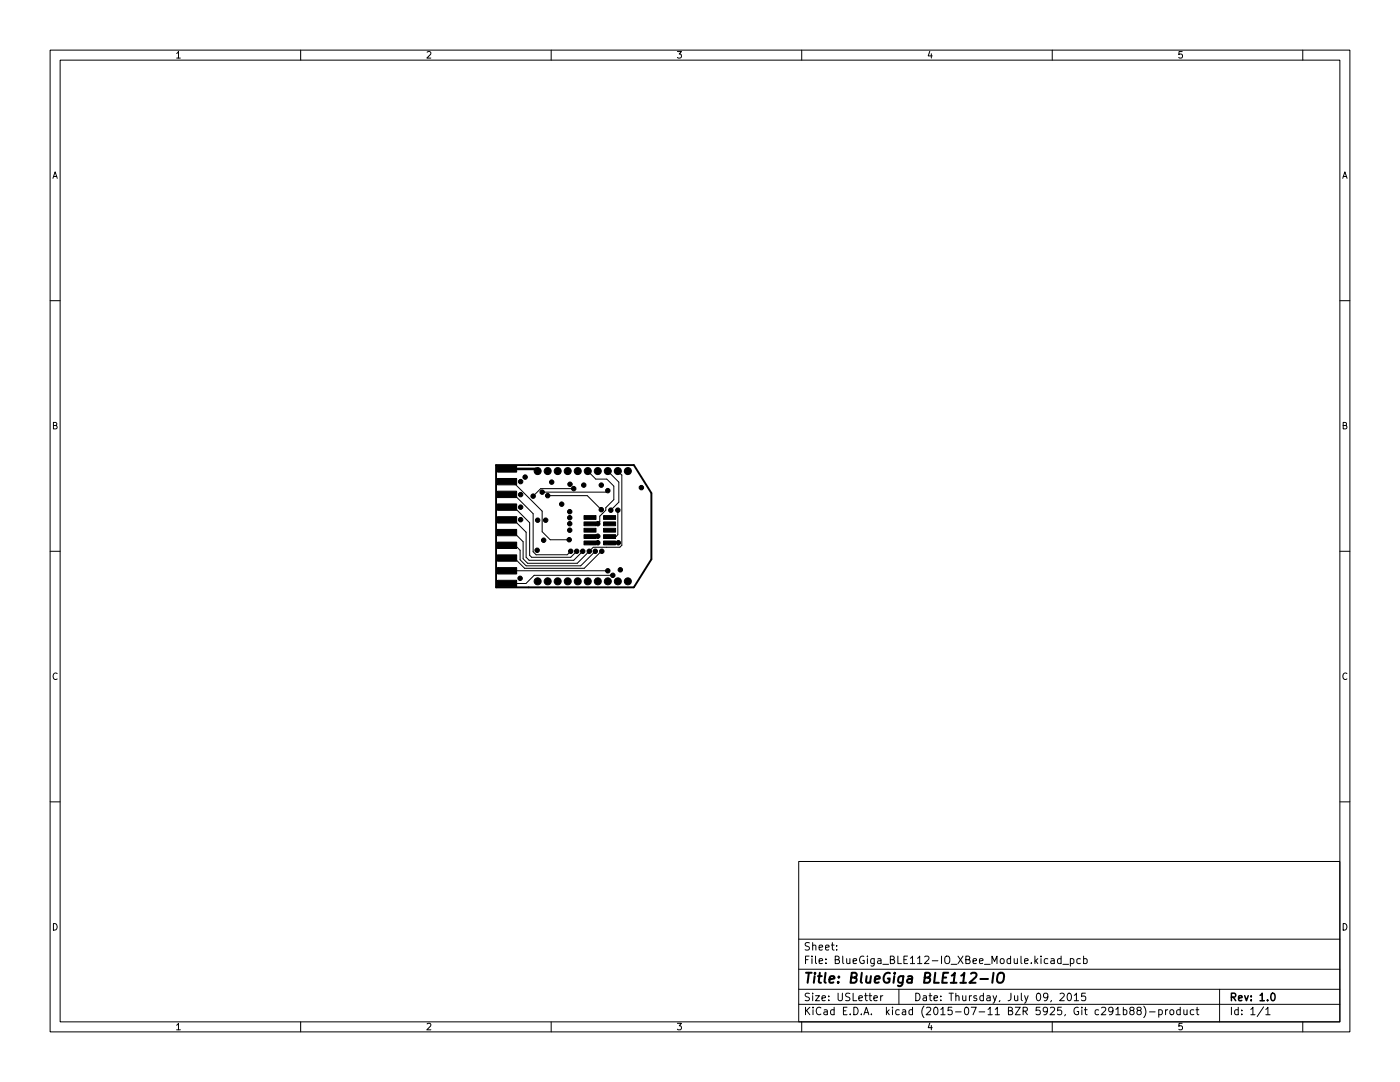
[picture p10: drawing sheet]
<svg xmlns="http://www.w3.org/2000/svg" width="279mm" height="216mm" viewBox="0 0 279 216" stroke-linecap="round" stroke-linejoin="round" font-family="sans-serif">
<g fill="none" stroke="#000" stroke-width=".2">
<path d="M10 10h259.4v195.9h-259.4zM12 12h255.4v191.9h-255.4zM60 10v2M110 10v2M160 10v2M210 10v2M260 10v2M10 60h2M267.4 60h2M101.2 98.7h1.3l3.9 3.8v7.6l.6 .6h6.2l.7-.7M101.2 96.1h1.1l5.9 5.9v4.1l1.6 1.6h3.8M109.3 98.9h7.9l2.8 2.8"/>
<path d="M114.5 97.5h-6.6l-1.5 1.5M117.3 94l1.6 1.6h2.2l1.4 1.4v2.7l-1.6 1.6v.5l-1.2 1.2v1.1l-.4 .4h-1.5M121.3 94l2.2 2.2v4l-1.6 1.6M121.3 97.9l-.3 .3h-12.8M123.3 94h.1M123.3 94l.8 .8v14l-.4 .4h-5.3l-3.2 3.2h-9.9l-.9-.9v-3.4l-1.8-1.8h-1.4M10 110h2M101.2 101.2h1.4l3.1 3.1v6.5l.4 .4h7.8l1.2-1.2M101.2 103.7h1.3l2.5 2.5v5l.6 .6h8.9l1.8-1.8M101.2 108.8h1.6l1 1v1.9l1.2 1.2h10.9l2.9-2.9M101.2 113.9h20.1M119.3 107l-1.5 .1"/>
<path d="M120.1 110l-3.5 3.4h-11.9l-2-2h-1.5M121.3 113.9h.1M122.3 114.8h-15.7l-1.6 1.6h-3.8M123.3 101.8v4.9l-.4 .4h-1.3M267.4 110h2M10 160h2M267.4 160h2M159.4 171.9h108v32h-108zM159.4 197.4h108M159.4 193.4h108M159.4 187.4h108M167 189.4v.2"/>
<path d="M167 188.7v.1M174.4 199.2l.7-.2-.1-.3h-.4l-.2 .2 .1 .7h.5M175.8 198.7v1M176.2 198.7l-.4 .3M179.4 197.4v3M209.8 191.4h.5l.1 .9M210.4 191.6l-.5 .1-.2 .2 .2 .4 .5-.1M211.5 198.3l.6-.1 .3 .4-.9 1.1h.9M211.8 191.4l-.5-.1-.3 .3 .2 .6h.6M211.8 190.8v1.5M212.1 192.4h1.2M213.2 198.2h.1a.8 .8 0 0 1 .5 .7 .8 .8 0 0 1-.5 .8 1 1 0 0 1-.1-1.5z"/>
<path d="M213.6 191.4l.4-.1 .3 .3-.1 .6h-.6M213.6 191.3v1.5M214.4 198.6l.4-.4v1.5M214.4 199.7h.9M215.6 191.4l-.4-.1-.3 .3 .1 .6h.6M216.3 191.4l.4-.1 .3 .3-.2 .6h-.5M216.3 190.8v1.5M216.6 198.2h-.7l-.1 .7 .2-.2 .5 .1 .2 .2-.1 .5-.2 .2-.6-.2M243.4 197.4v6.5M60 203.9v2M110 203.9v2M159.4 200.4h108"/>
<path d="M160 203.9v2M210 203.9v2M222.7 201.4l.4-.4v1.5M222.7 202.5h.8M224.2 201.5h.4l.3 .3-.1 .6h-.6M224.2 201v1.5M225.8 201.6l-.3-.3v-.2l.3-.1h.4l.1 .3v.2l-.7 .2-.1 .2v.4l.3 .2 .4-.1 .1-.2v-.4l-.3-.2M227.2 201.6l-.3-.3 .1-.2 .2-.1h.4l.2 .3-.1 .2-.7 .2-.1 .2 .1 .4 .2 .2h.3l.3-.3v-.3l-.3-.3M228.3 200.8a1.72 1.72 0 0 1 0 2.2M229.4 201.9h1.1M231.3 201.5h.4l.3 .3-.2 .6h-.5M231.3 201.5v1.5"/>
<path d="M232.6 201.5v1M233 201.5l-.4 .3M233.6 201.5h.4l.3 .3v.4l-.3 .3-.4-.1-.1-.2zM235.5 201.5h-.4l-.3 .3 .2 .6h.5M235.5 201v1.5M236.3 201.5v.9l.4 .1 .2-.2M236.9 201.5v1M238.3 201.5h-.5l-.3 .3 .2 .6h.6M238.7 201.5h.6M238.9 201v1.3l.4 .2M252.2 200.9l-1.3 1.9M252.6 201.4l.4-.4v1.5"/>
<path d="M252.6 202.5h.9M260 203.9v2"/>
</g>
<path d="M253.8 198.2h.2a.8 .8 0 0 1 .5 .7 .8 .8 0 0 1-.5 .8 1 1 0 0 1-.2-1.5z" fill="none" stroke="#000" stroke-width=".3"/>
<path d="M195.7 195.3h1.5M198.3 194.1l-.3 2M199.2 194.4a.69 .69 0 0 1 1.1 0 1.47 1.47 0 0 1-.6 1.7l-.5-.1a1.5 1.5 0 0 1 0-1.6z" fill="none" stroke="#000" stroke-width=".4"/>
<path d="M99 92.8h27.5l3.5 5.6v13.2l-3.5 5.6h-27.5z" fill="none" stroke="#000" stroke-width=".38"/>
<g fill="#000" stroke="#000" stroke-width=".2">
<path d="M99.3 98h3.8v1.3h-3.8zM99.3 95.5h3.8v1.2h-3.8zM99.3 92.9h3.8v1.3h-3.8zM99.3 115.8h3.8v1.3h-3.8zM99.3 113.3h3.8v1.2h-3.8zM99.3 110.7h3.8v1.3h-3.8zM99.3 108.2h3.8v1.2h-3.8zM99.3 105.6h3.8v1.3h-3.8zM99.3 103.1h3.8v1.3h-3.8zM99.3 100.6h3.8v1.2h-3.8zM116.5 108h2.4v.7h-2.4zM116.5 106.7h2.4v.7h-2.4z"/>
<path d="M116.5 105.4h2.4v.8h-2.4zM116.5 104.1h2.4v.8h-2.4zM116.5 102.9h2.4v.7h-2.4zM120.5 108h2.3v.7h-2.3zM120.5 106.7h2.3v.7h-2.3zM120.5 105.4h2.3v.8h-2.3zM120.5 104.1h2.3v.8h-2.3zM120.5 102.9h2.3v.7h-2.3z"/>
<circle cx="103.9" cy="96.1" r=".44"/>
<circle cx="103.9" cy="98.7" r=".44"/>
<circle cx="104.8" cy="95.2" r=".44"/>
<circle cx="106.4" cy="99" r=".44"/>
<circle cx="107.3" cy="94" r=".7"/>
<circle cx="108.2" cy="98.2" r=".44"/>
<circle cx="109.3" cy="94" r=".7"/>
<circle cx="109.3" cy="98.9" r=".44"/>
<circle cx="110.1" cy="96.2" r=".44"/>
<circle cx="111.3" cy="94" r=".7"/>
<circle cx="113.3" cy="94" r=".7"/>
<circle cx="113.8" cy="96.6" r=".44"/>
<circle cx="114.5" cy="97.5" r=".44"/>
<circle cx="115.3" cy="94" r=".7"/>
<circle cx="116.5" cy="96.8" r=".44"/>
<circle cx="117.3" cy="94" r=".7"/>
<circle cx="119.3" cy="94" r=".7"/>
<circle cx="120" cy="96.8" r=".44"/>
<circle cx="121.3" cy="94" r=".7"/>
<circle cx="121.3" cy="97.9" r=".44"/>
<circle cx="123.3" cy="94" r=".7"/>
<circle cx="125.3" cy="94" r=".7"/>
<circle cx="128" cy="97.3" r=".44"/>
<circle cx="103.8" cy="115.4" r=".44"/>
<circle cx="103.9" cy="103.7" r=".44"/>
<circle cx="103.9" cy="101.2" r=".44"/>
<circle cx="107.2" cy="109.8" r=".44"/>
<circle cx="107.3" cy="116" r=".7"/>
<circle cx="107.3" cy="103.8" r=".44"/>
<circle cx="108.5" cy="107.8" r=".44"/>
<circle cx="108.9" cy="103.8" r=".44"/>
<circle cx="109.3" cy="116" r=".7"/>
<circle cx="111.3" cy="116" r=".7"/>
<circle cx="112.1" cy="100.6" r=".44"/>
<circle cx="113.3" cy="116" r=".7"/>
<circle cx="113.6" cy="107.7" r=".44"/>
<circle cx="113.7" cy="102.1" r=".44"/>
<circle cx="113.7" cy="105.8" r=".44"/>
<circle cx="113.7" cy="104.5" r=".44"/>
<circle cx="113.7" cy="103.3" r=".44"/>
<circle cx="113.9" cy="110" r=".44"/>
<circle cx="115.1" cy="110" r=".44"/>
<circle cx="115.3" cy="116" r=".7"/>
<circle cx="116.3" cy="110" r=".44"/>
<circle cx="117.3" cy="116" r=".7"/>
<circle cx="117.6" cy="110" r=".44"/>
<circle cx="118.8" cy="110" r=".44"/>
<circle cx="119.3" cy="116" r=".7"/>
<circle cx="119.3" cy="104.5" r=".44"/>
<circle cx="119.3" cy="107" r=".44"/>
<circle cx="119.3" cy="108.3" r=".44"/>
<circle cx="120" cy="101.7" r=".44"/>
<circle cx="120.1" cy="110" r=".44"/>
<circle cx="121.3" cy="116" r=".7"/>
<circle cx="121.3" cy="113.9" r=".44"/>
<circle cx="121.9" cy="101.8" r=".44"/>
<circle cx="122.3" cy="114.8" r=".44"/>
<circle cx="123.3" cy="116" r=".7"/>
<circle cx="123.3" cy="101.8" r=".44"/>
<circle cx="123.4" cy="108.3" r=".44"/>
<circle cx="123.8" cy="113.7" r=".44"/>
<circle cx="125.3" cy="116" r=".7"/>
</g>
<path d="M101.2 93.6h5.7l.4 .4M117.4 103.3h.4M119.3 108.3h-1.5M123.4 108.3h-1.8" fill="none" stroke="#000" stroke-width=".51"/>
<text font-size="2.8" x="160.4" y="196.2">Title: BlueGiga BLE112-IO</text>
<g font-size="2.1">
<text x="160.4" y="189.7">Sheet:</text>
<text x="160.4" y="192.4">File: BlueGiga_BLE112-IO_XBee_Module.kicad_pcb</text>
<text x="160.4" y="202.5">KiCad E.D.A. kicad (2015-07-11 BZR 5925, Git c291b88)-product</text>
<text x="160.4" y="199.7">Size: USLetter</text>
<text x="182.4" y="199.7">Date: Thursday, July 09, 2015</text>
<text x="245.4" y="199.7">Rev: 1.0</text>
<text x="245.4" y="202.5">Id: 1/1</text>
</g>
<g font-size="1.8">
<text x="35" y="11.6">1</text>
<text x="85" y="11.6">2</text>
<text x="135" y="11.6">3</text>
<text x="185" y="11.6">4</text>
<text x="235" y="11.6">5</text>
<text x="10.3" y="35.6">A</text>
<text x="267.7" y="35.6">A</text>
<text x="10.3" y="85.7">B</text>
<text x="267.7" y="85.7">B</text>
<text x="10.3" y="135.6">C</text>
<text x="267.7" y="135.6">C</text>
<text x="10.3" y="185.7">D</text>
<text x="267.7" y="185.7">D</text>
<text x="35" y="205.6">1</text>
<text x="85" y="205.6">2</text>
<text x="135" y="205.6">3</text>
<text x="185" y="205.6">4</text>
<text x="235" y="205.6">5</text>
</g>
</svg>
